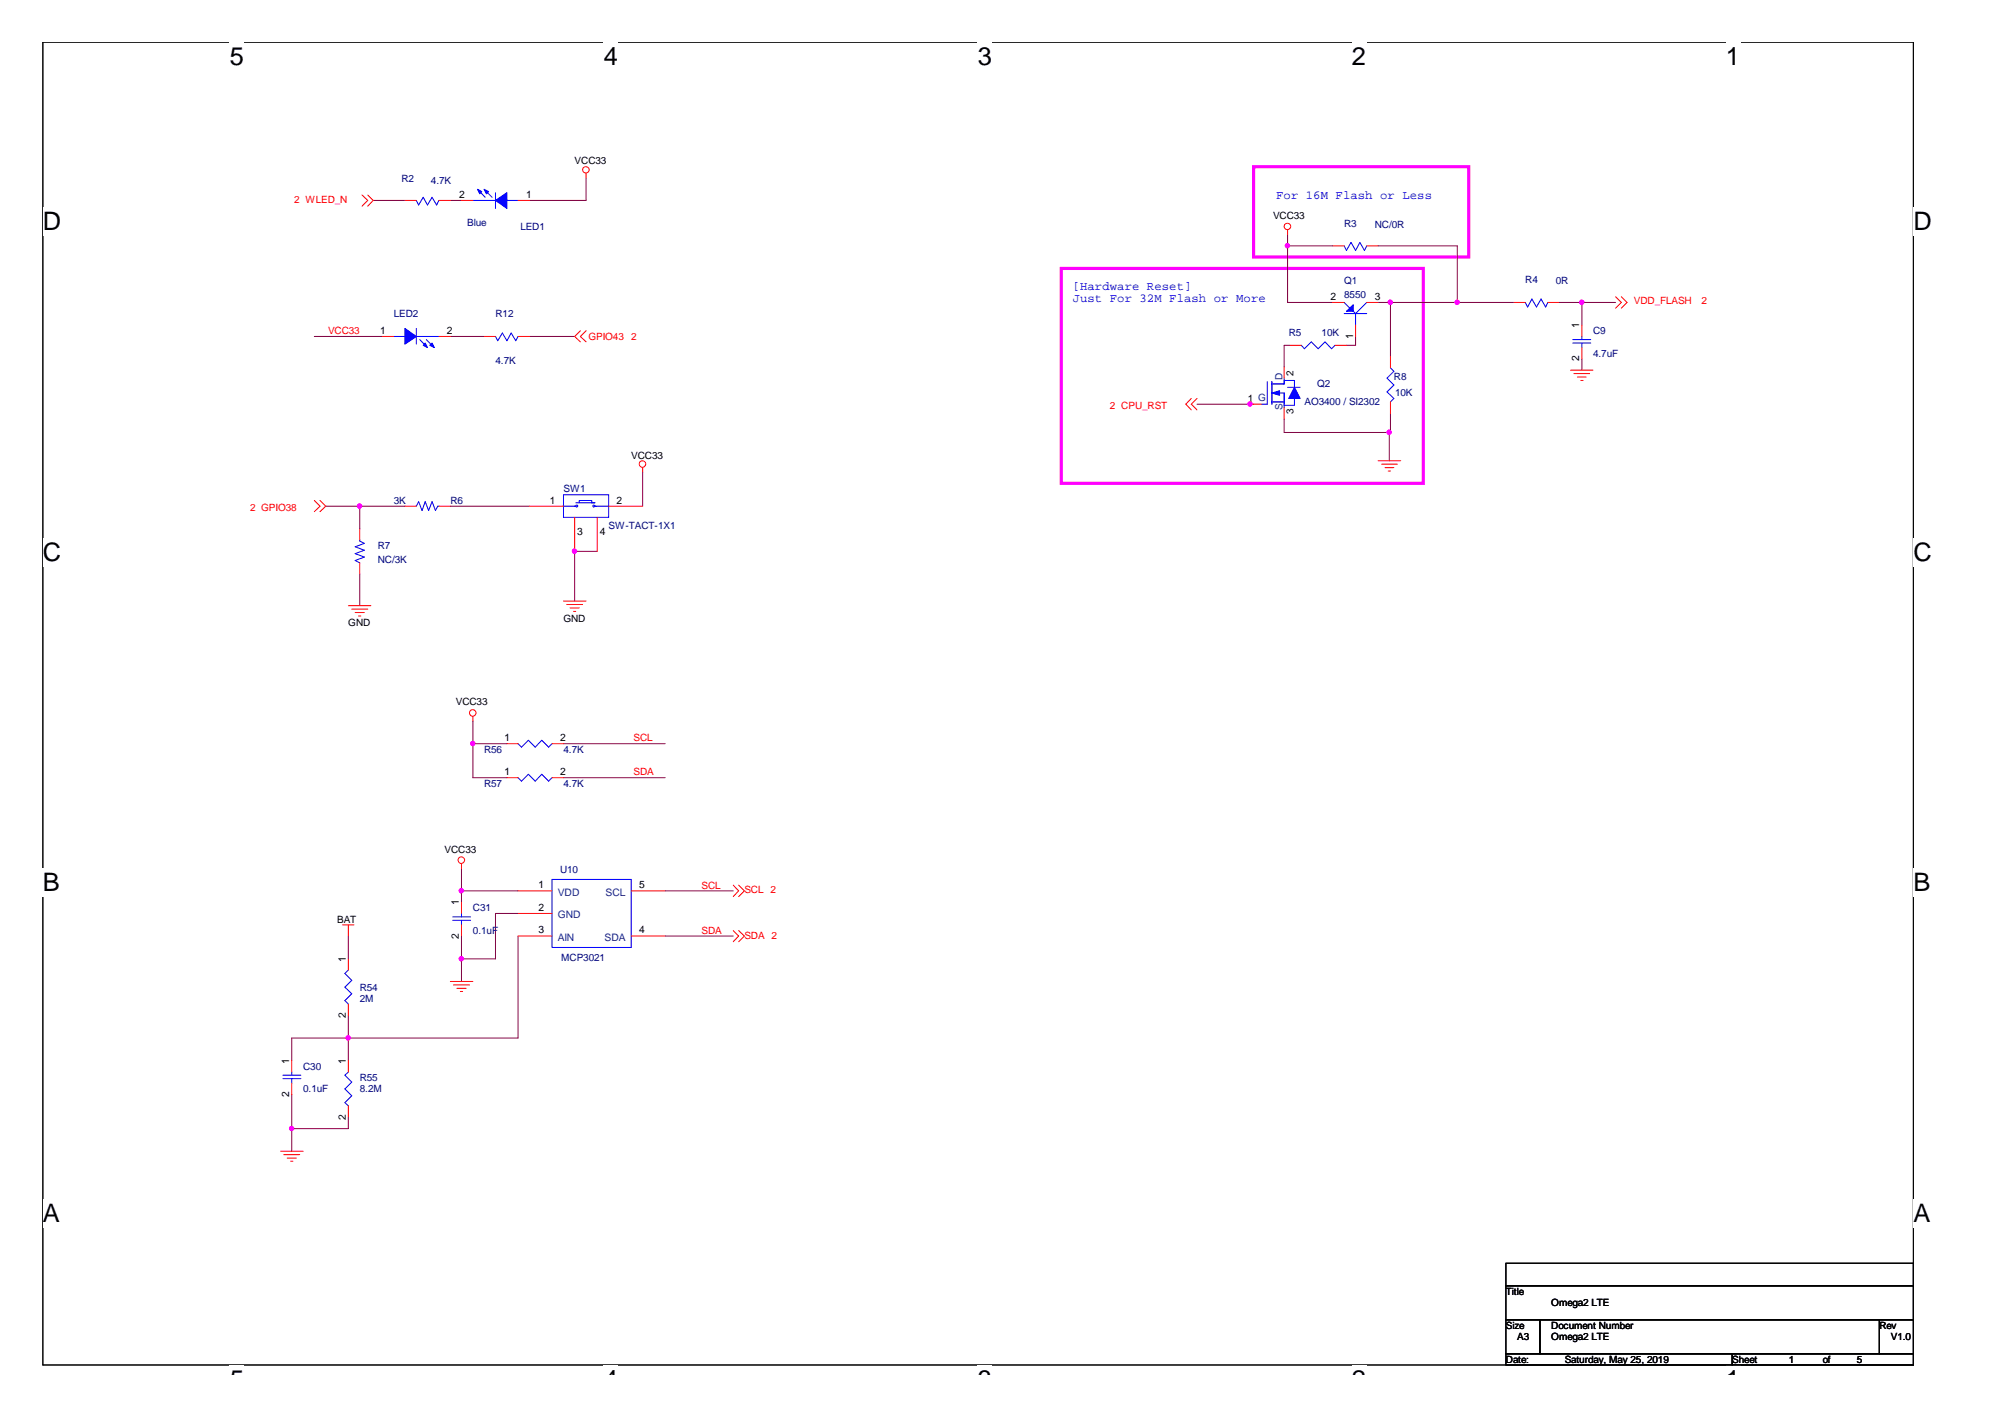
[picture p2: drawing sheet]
<svg xmlns="http://www.w3.org/2000/svg" width="297mm" height="210mm" viewBox="0 0 297 210" stroke-linecap="round" stroke-linejoin="round" font-family="sans-serif">
<path d="M6.3 6.2h277.2v196h-277.2z" fill="none" stroke="#000" stroke-width=".15"/>
<g fill="#fff">
<path d="M34 6.2h2.2v4.3h-2.2z"/>
<path d="M34 202.2h2.2v1.4h-2.2z"/>
<path d="M89.5 6.2h2.1v4.3h-2.1z"/>
<path d="M89.5 202.2h2.1v1.4h-2.1z"/>
<path d="M144.9 6.2h2.1v4.3h-2.1z"/>
<path d="M144.9 202.2h2.1v1.4h-2.1z"/>
<path d="M200.3 6.2h2.1v4.3h-2.1z"/>
<path d="M200.3 202.2h2.1v1.4h-2.1z"/>
<path d="M255.7 6.2h2.1v4.3h-2.1z"/>
<path d="M255.7 202.2h2.1v1.4h-2.1z"/>
<path d="M6.3 30.7h2.8v4.2h-2.8z"/>
<path d="M283.5 30.7h2.7v4.2h-2.7z"/>
<path d="M6.3 79.7h2.8v4.2h-2.8z"/>
<path d="M283.5 79.7h2.7v4.2h-2.7z"/>
<path d="M6.3 128.7h2.6v4.2h-2.6z"/>
<path d="M283.5 128.7h2.5v4.2h-2.5z"/>
<path d="M6.3 177.6h2.6v4.3h-2.6z"/>
<path d="M283.5 177.6h2.5v4.3h-2.5z"/>
</g>
<path d="M157.2 39.8h53.7v31.8h-53.7zM185.7 24.7h31.9v13.4h-31.9z" fill="none" stroke="#f0f" stroke-width=".47"/>
<g fill="none" stroke="#800040" stroke-width=".15">
<path d="M55.3 29.7h4.7M66.7 29.7h1.7M86.8 26.3v3.4h-8.4M190.8 34.7v10.1h6.6M190.8 36.4h6.6M204.2 36.4h11.7v8.4M46.6 49.8h10M66.7 49.8h5M78.4 49.8h6.7M177.3 59.9h8.4M191.1 51.2h-.9v3.2M200.8 49.8v1.4h-1.3"/>
<path d="M204.2 44.8h20.1M206 44.8v8M231 44.8h8.4M234.4 44.8v3.3M234.4 53.2v1.6M48.3 75h11.7M53.3 75v3.3M66.7 75h11.7M95.2 69.9v5.1M205.8 64.1v4.2M206 61.2v2.9h-15.8v-2M53.3 85v4.7"/>
<path d="M85.1 81.7h3.4M85.1 81.5v7.5M70.1 106.8v8.4h5M70.1 110.2h5M83.5 115.2h15.1M83.5 110.2h15.1M51.6 138.7v3.3M68.4 132h8.4M68.4 128.6v5.1M68.4 138.7v6.7M76.8 138.7v15.1h-33.6v3.3M76.8 135.3h-3.4v6.7h-5"/>
<path d="M98.6 132h10M98.6 138.7h10M51.6 150.4v6.7M43.2 162.2v8.3M51.6 165.5v1.7h-8.4"/>
</g>
<g fill="#f0f" stroke="#f0f" stroke-width=".15">
<circle cx="185.2" cy="59.8" r=".32"/>
<circle cx="234.3" cy="44.8" r=".32"/>
<circle cx="190.7" cy="36.4" r=".32"/>
<circle cx="215.9" cy="44.8" r=".32"/>
<circle cx="206" cy="44.8" r=".32"/>
<circle cx="205.8" cy="64" r=".32"/>
<circle cx="51.6" cy="153.7" r=".32"/>
<circle cx="43.2" cy="167.2" r=".32"/>
<circle cx="68.3" cy="131.9" r=".32"/>
<circle cx="68.3" cy="142" r=".32"/>
<circle cx="70" cy="110.1" r=".32"/>
<circle cx="85.1" cy="81.6" r=".32"/>
<circle cx="53.3" cy="75" r=".32"/>
</g>
<g fill="none" stroke="#f00" stroke-width=".15">
<path d="M53.6 28.9l.9 .8-.9 .8M54.5 28.9l.8 .8-.8 .8M60 29.7h1.7M65 29.7h1.7M68.4 29.7h1.7M76.8 29.7h1.6M86.8 25.7v.6M190.8 34.1v.6M197.4 36.4h1.7M202.5 36.4h1.7M56.6 49.8h1.7M65 49.8h1.7"/>
<path d="M71.7 49.8h1.7M76.8 49.8h1.6M86 49l-.9 .8 .9 .8M86.8 49l-.8 .8 .8 .8M176.5 59l-.8 .9 .8 .8M177.3 59l-.8 .9 .8 .8M185.2 59.9h1.7M190.2 54.4v1.6M191.1 51.2h1.7M197.4 44.8h1.7M197.8 51.2h1.7M200.8 48.1v1.7"/>
<path d="M202.5 44.8h1.7M206 52.8v1.7M206 59.5v1.7M224.3 44.8h1.7M229.3 44.8h1.7M232.7 54.8h3.3M233.2 55.3h2.3M233.7 55.9h1.3M234.2 56.4h.3M234.4 48.1v1.7M234.4 51.5v1.7M239.4 44l.8 .8-.8 .8"/>
<path d="M240.2 44l.8 .8-.8 .8M46.6 74.1l.8 .9-.8 .8M47.4 74.1l.9 .9-.9 .8M53.3 78.3v1.7M60 75h1.7M65 75h1.7M78.4 75h5.1M85.1 76.6v5.1M88.5 76.6v5.1M90.2 75h5M95.2 69.3v.6M190.2 60.4v1.7"/>
<path d="M204.2 68.3h3.3M204.7 68.8h2.3M205.2 69.3h1.3M205.7 69.8h.3M51.6 89.7h3.3M52.1 90.2h2.4M52.6 90.7h1.4M53.1 91.2h.4M53.3 83.4v1.6M83.5 89h3.3M83.9 89.5h2.4M84.5 90.1h1.3"/>
<path d="M85 90.6h.3M70.1 106.1v.7M75.1 115.2h1.7M75.1 110.2h1.7M81.8 115.2h1.7M81.8 110.2h1.7M50.8 137h1.7M51.6 137v1.7M68.4 127.9v.7M68.4 133.7v1.6M68.4 137v1.7M76.8 132h5"/>
<path d="M76.8 135.3h5M76.8 138.7h5M93.5 132h5.1M93.5 138.7h5.1M108.6 137.9l.8 .8-.8 .8M108.6 131.1l.8 .9-.8 .8M109.4 137.9l.9 .8-.9 .8M109.4 131.1l.9 .9-.9 .8M43.2 157.1v1.7M51.6 142v1.7M51.6 148.7v1.7M51.6 157.1v1.7"/>
<path d="M66.7 145.4h3.4M67.2 145.9h2.4M67.7 146.4h1.3M68.2 146.9h.3M41.6 170.5h3.3M42 171h2.4M42.5 171.5h1.4M43.1 172h.3M43.2 160.5v1.7M51.6 163.8v1.7"/>
<circle cx="86.8" cy="25.2" r=".48"/>
<circle cx="190.7" cy="33.5" r=".48"/>
<circle cx="95.2" cy="68.7" r=".49"/>
<circle cx="70" cy="105.6" r=".49"/>
<circle cx="68.3" cy="127.4" r=".49"/>
</g>
<path d="M223.1 187.1h60.4v3.4h-60.4zM223.1 190.5h60.4v5h-60.4zM223.1 195.5h5v5h-5zM228.1 195.5h50.3v5h-50.3zM278.4 195.5h5.1v5h-5.1zM223.1 200.5h33.5v1.7h-33.5zM256.6 200.5h26.9v1.7h-26.9z" fill="none" stroke="#000" stroke-width=".15"/>
<g fill="none" stroke="#00f" stroke-width=".15">
<path d="M61.7 29.7l.3 .7 .7-1.2 .6 1.2 .7-1.2 .7 1.2 .3-.7M70.1 29.7h3.3M70.9 28.2l1 1M71.9 28.2l1 1M73.4 28.5v2.4M75.1 29.7h1.7M199.1 36.4l.4 .7 .7-1.2 .6 1.2 .7-1.2 .6 1.2 .4-.7M58.3 49.8h1.7M61.7 48.7v2.3M61.7 49.8h3.3M62.2 50.3l1 1M63.2 50.3l1 1"/>
<path d="M73.4 49.8l.3 .7 .7-1.2 .7 1.2 .6-1.2 .7 1.2 .4-.7M187.7 56.5v3.4h-.8M188.4 56.5v3.4M188.4 59.5h1.8M189.6 58.2h.6v2.2M190.2 56v.9h-1.8M190.2 56.4h1.6v1M190.8 57.4h1.8M191.8 59v1h-1.6M192.8 51.2l.5 .5 1-1.1 1 1.1 1-1.1 1 1.1 .5-.5M199.1 46.5h3.4M199.1 44.8l.9 .8"/>
<path d="M200.5 46.1l.3 .4M200.8 46.5v1.6M202.5 44.8l-1.7 1.7M206 54.5l.5 .5-1 1 1 1-1 1.1 1 .9-.5 .5M226 44.8l.3 .7 .6-1.2 .7 1.2 .7-1.2 .7 1.2 .3-.7M233 50.3h2.7M233 50.8h2.7M234.4 49.8v.5M234.4 50.8v.7M53.3 80v.2l.7 .3-1.4 .5 1.4 .5-1.4 .5 1.4 .5-1.4 .5 .7 .4M61.7 75l.3-.7 .5 1.3 .5-1.3 .5 1.3 .5-1.3 .5 1.3 .4-.6h.1M83.5 73.3h6.7v3.3h-6.7z"/>
<path d="M83.5 75h1.8h-.2M85.3 74.5h2.8h-.4v-.4h-1.9v.4M85.3 74.8h.2v.3h-.2zM87.9 74.8l.2 .1-.1 .2zM88.3 75h-.2h2.1M76.8 115.2l.5 .5 1-1 1 1 1-1 1 1 .5-.5M76.8 110.2l.5 .5 1-1 1 1 1-1 1 1 .5-.5M67.1 135.8h2.6M67.1 136.3h2.6M68.4 135.3v.5M68.4 136.3v.7M81.8 130.3h11.7v10h-11.7z"/>
<path d="M41.9 159.3h2.7M41.9 159.8h2.7M43.2 158.8v.5M43.2 159.8v.7M51.6 143.7l-.5 .5 1 1-1 1 1 1-1 1 .5 .5M51.6 158.8l-.5 .5 1 1-1 1 1 1-1 1 .5 .5"/>
</g>
<g fill="#00f" stroke="#00f" stroke-width=".15">
<path d="M73.4 29.7l1.7-1.2v2.4z" fill-rule="evenodd"/>
<path d="M70.7 28l.7 .4-.3 .3z" fill-rule="evenodd"/>
<path d="M71.7 28l.7 .4-.3 .3z" fill-rule="evenodd"/>
<path d="M188.4 58.2l1.2-.3v.7z" fill-rule="evenodd"/>
<path d="M191.8 57.4l.8 1.6h-1.7z" fill-rule="evenodd"/>
<path d="M60 48.7l1.7 1.1-1.7 1.2z" fill-rule="evenodd"/>
<path d="M63.7 51.2l.3-.4 .3 .7z" fill-rule="evenodd"/>
<path d="M63 50.8l.3 .7-.6-.3z" fill-rule="evenodd"/>
<path d="M199.5 46.1l1-1v1z" fill-rule="evenodd"/>
</g>
<g font-size="3.8">
<text x="34" y="9.6">5</text>
<text x="89.5" y="9.6">4</text>
<text x="144.9" y="9.6">3</text>
<text x="200.3" y="9.6">2</text>
<text x="255.7" y="9.6">1</text>
<text x="6.3" y="34.1">D</text>
<text x="283.5" y="34.1">D</text>
<text x="6.3" y="83.1">C</text>
<text x="283.5" y="83.1">C</text>
<text x="6.3" y="132.1">B</text>
<text x="283.5" y="132.1">B</text>
<text x="6.3" y="181">A</text>
<text x="283.5" y="181">A</text>
<text x="34" y="205.6">5</text>
<text x="89.5" y="205.6">4</text>
<text x="144.9" y="205.6">3</text>
<text x="200.3" y="205.6">2</text>
<text x="255.7" y="205.6">1</text>
</g>
<g font-size="1.8" fill="#00f">
<text x="189.1" y="29.5">For 16M Flash or Less</text>
<text x="158.9" y="42.9">[Hardware Reset]</text>
<text x="158.9" y="44.7">Just For 32M Flash or More</text>
</g>
<g font-size="1.5" fill="#000080">
<text x="59.5" y="27">R2</text>
<text x="63.8" y="27.2">4.7K</text>
<text x="69.2" y="33.4">Blue</text>
<text x="77.1" y="34.1">LED1</text>
<text x="199.1" y="33.6">R3</text>
<text x="203.7" y="33.8">NC/0R</text>
<text x="226" y="42">R4</text>
<text x="58.3" y="47">LED2</text>
<text x="73.4" y="47">R12</text>
<text x="199.1" y="42.1">Q1</text>
<text x="199.1" y="44.1">8550</text>
<text x="230.5" y="42.1">0R</text>
<text x="73.4" y="53.9">4.7K</text>
<text x="190.9" y="49.8">R5</text>
<text x="195.8" y="49.8">10K</text>
<text x="236" y="49.5">C9</text>
<text x="236" y="52.8">4.7uF</text>
<text x="195.1" y="57.4">Q2</text>
<text x="206.5" y="56.4">R8</text>
<text x="206.7" y="58.7">10K</text>
<text x="193.3" y="60">AO3400 / SI2302</text>
<text x="58.3" y="74.6">3K</text>
<text x="66.7" y="74.6">R6</text>
<text x="83.5" y="73">SW1</text>
<text x="56" y="81.3">R7</text>
<text x="56" y="83.4">NC/3K</text>
<text x="90.2" y="78.3">SW-TACT-1X1</text>
<text x="71.7" y="111.5">R56</text>
<text x="83.5" y="111.5">4.7K</text>
<text x="71.7" y="116.6">R57</text>
<text x="83.5" y="116.6">4.7K</text>
<text x="83" y="129.3">U10</text>
<text x="70.1" y="135">C31</text>
<text x="70.1" y="138.4">0.1uF</text>
<text x="83.1" y="142.4">MCP3021</text>
<text x="53.3" y="146.7">R54</text>
<text x="53.3" y="148.4">2M</text>
<text x="44.9" y="158.5">C30</text>
<text x="44.9" y="161.8">0.1uF</text>
<text x="53.3" y="160.2">R55</text>
<text x="53.3" y="161.8">8.2M</text>
</g>
<g font-size="1.5">
<text x="68" y="29.3">2</text>
<text x="77.9" y="29.3">1</text>
<text x="85.1" y="24.4">VCC33</text>
<text x="188.6" y="32.4">VCC33</text>
<text x="197.1" y="44.4">2</text>
<text x="203.7" y="44.4">3</text>
<text x="56.3" y="49.5">1</text>
<text x="66.2" y="49.5">2</text>
<text x="200.4" y="50.2" transform="rotate(-90 200.4 50.2)">1</text>
<text x="234" y="53.5" transform="rotate(-90 234 53.5)">2</text>
<text x="234" y="48.7" transform="rotate(-90 234 48.7)">1</text>
<text x="184.9" y="59.5">1 G</text>
<text x="191.6" y="55.7" transform="rotate(-90 191.6 55.7)">2</text>
<text x="191.6" y="61.4" transform="rotate(-90 191.6 61.4)">3</text>
<text x="93.5" y="68">VCC33</text>
<text x="81.4" y="74.6">1</text>
<text x="91.4" y="74.6">2</text>
<text x="85.5" y="79.2">3</text>
<text x="88.9" y="79.2">4</text>
<text x="51.6" y="92.8">GND</text>
<text x="83.5" y="92.1">GND</text>
<text x="67.5" y="104.5">VCC33</text>
<text x="74.7" y="109.8">1</text>
<text x="83" y="109.8">2</text>
<text x="74.7" y="114.8">1</text>
<text x="83" y="114.8">2</text>
<text x="65.9" y="126.3">VCC33</text>
<text x="79.8" y="131.6">1</text>
<text x="94.7" y="131.6">5</text>
<text x="50" y="136.7">BAT</text>
<text x="68" y="134.1" transform="rotate(-90 68 134.1)">1</text>
<text x="79.8" y="134.9">2</text>
<text x="51.2" y="142.5" transform="rotate(-90 51.2 142.5)">1</text>
<text x="68" y="139" transform="rotate(-90 68 139)">2</text>
<text x="79.8" y="138.3">3</text>
<text x="94.7" y="138.3">4</text>
<text x="51.2" y="150.8" transform="rotate(-90 51.2 150.8)">2</text>
<text x="42.8" y="157.6" transform="rotate(-90 42.8 157.6)">1</text>
<text x="51.2" y="157.6" transform="rotate(-90 51.2 157.6)">1</text>
<text x="42.8" y="162.5" transform="rotate(-90 42.8 162.5)">2</text>
<text x="51.2" y="165.8" transform="rotate(-90 51.2 165.8)">2</text>
<text x="223.1" y="191.8">Title</text>
<text x="223.1" y="196.9">Size</text>
<text x="229.8" y="193.5">Omega2 LTE</text>
<text x="229.8" y="196.9">Document Number</text>
<text x="278.4" y="196.9">Rev</text>
<text x="223.1" y="201.9">Date:</text>
<text x="224.8" y="198.5">A3</text>
<text x="229.8" y="198.5">Omega2 LTE</text>
<text x="231.8" y="201.9">Saturday, May 25, 2019</text>
<text x="256.6" y="201.9">Sheet</text>
<text x="265" y="201.9">1</text>
<text x="270" y="201.9">of</text>
<text x="275.1" y="201.9">5</text>
<text x="280.1" y="198.5">V1.0</text>
</g>
<g font-size="1.5" fill="#f00">
<text x="43.6" y="30.1">2 WLED_N</text>
<text x="242.1" y="45">VDD_FLASH</text>
<text x="252.1" y="45">2</text>
<text x="48.6" y="49.5">VCC33</text>
<text x="87.2" y="50.3">GPIO43</text>
<text x="93.5" y="50.3">2</text>
<text x="164.4" y="60.6">2 CPU_RST</text>
<text x="37" y="75.7">2 GPIO38</text>
<text x="93.9" y="109.8">SCL</text>
<text x="93.9" y="114.9">SDA</text>
<text x="103.9" y="131.6">SCL</text>
<text x="110.3" y="132.3">SCL 2</text>
<text x="103.9" y="138.3">SDA</text>
<text x="110.3" y="139">SDA 2</text>
</g>
<g font-size="1.5" fill="#004080">
<text x="190" y="56.4" transform="rotate(-90 190 56.4)">D</text>
<text x="190" y="60.7" transform="rotate(-90 190 60.7)">S</text>
<text x="82.6" y="132.7">VDD</text>
<text x="82.6" y="136">GND</text>
<text x="89.7" y="132.7">SCL</text>
<text x="82.6" y="139.4">AIN</text>
<text x="89.6" y="139.4">SDA</text>
</g>
</svg>
